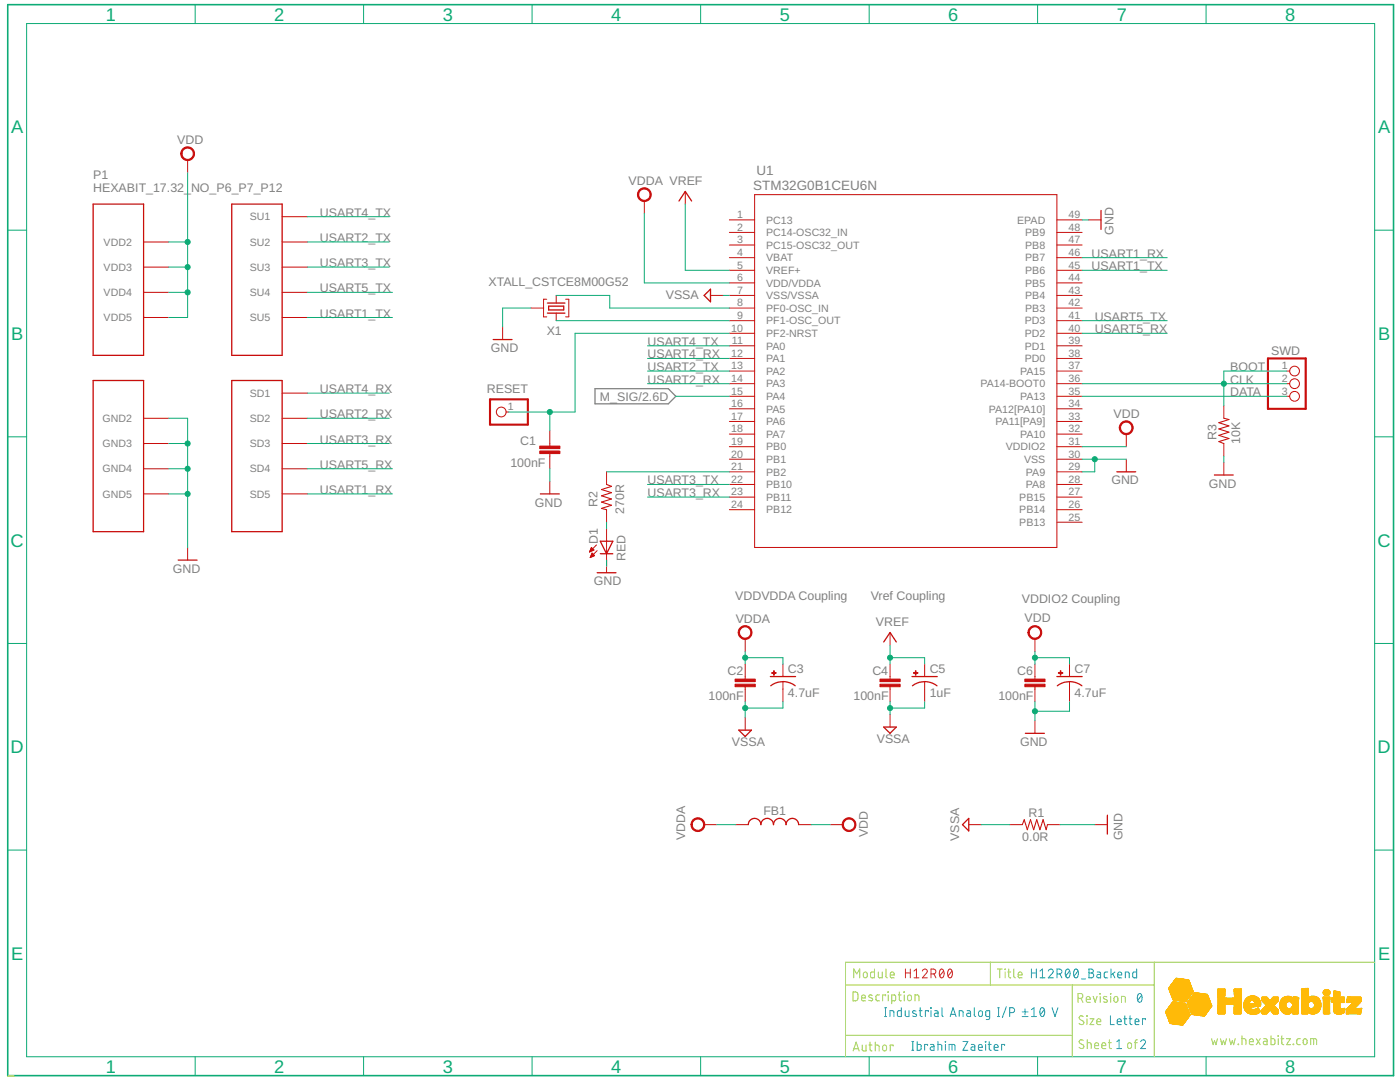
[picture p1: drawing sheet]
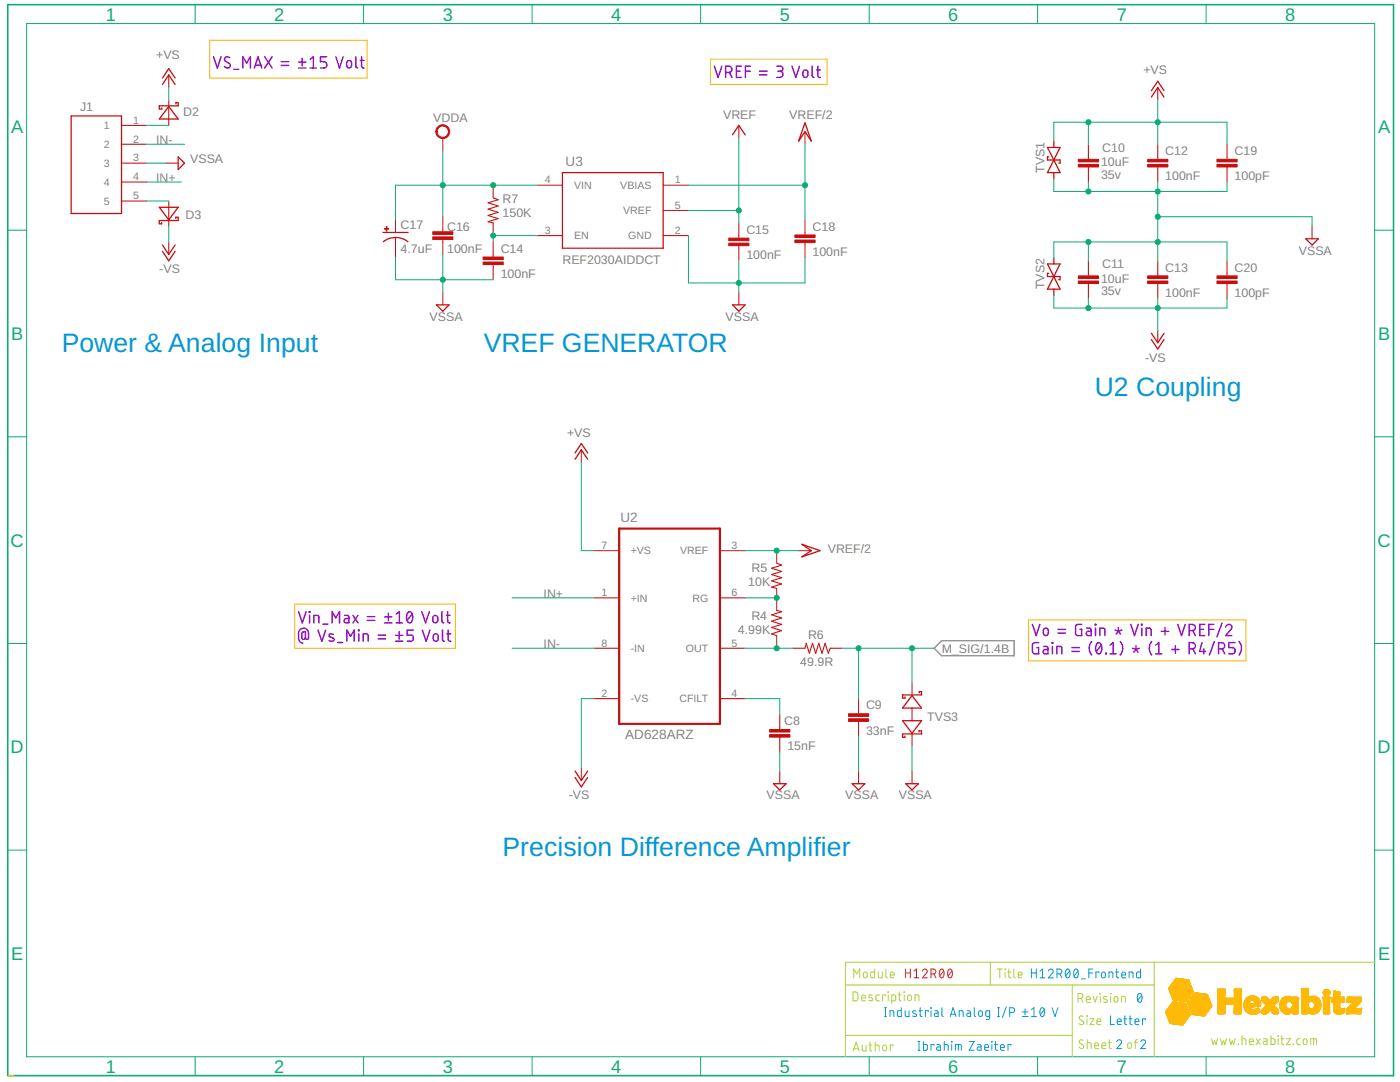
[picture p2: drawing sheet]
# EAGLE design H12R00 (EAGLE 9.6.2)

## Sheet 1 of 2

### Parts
C1  100nF  C-0603  [C-0603]
C2  100nF  C-0603  [C-0603]
C3  4.7uF  C-0805-POL  [C-0805-POL]
C4  100nF  C-0603  [C-0603]
C5  1uF  C-0805-POL  [C-0805-POL]
C6  100nF  C-0603  [C-0603]
C7  4.7uF  C-0805-POL  [C-0805-POL]
D1  RED  VLMS1300-GS08  [VLMS1300-GS08]
FB1  FB-0603  [FB-0603]
P1  HEXABIT_17.32_NO_P6_P7_P12  [HEXABIT_17.32_NO_P6_P7_P12]
R1  0.0R  R-0603  [R-0603]
R2  270R  R-0603  [R-0603]
R3  10K  R-0603  [R-0603]
RESET  R  PINHD-1X1  [1X01]
SWD  PINHD-1X3SWD  [SWD]
U1  STM32G0B1CEU6N  [HEXABITZ_ICS_QFN_B1CEU6_STM-L]
X1  XTALL_CSTCE8M00G52  [XTALL_CSTCE8M00G52]

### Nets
CLK: R3.2 SWD.1 SWD.2 U1.36(PA14-BOOT0)
DATA: SWD.3 U1.35(PA13)
GND: C1.2 C6.2 C7.2(-) D1.C P1.PAD_PD8(GND2) P1.PAD_PD9(GND3) P1.PAD_PD10(GND4) P1.PAD_PD11(GND5) R1.2 R3.1 U1.29(PA9) U1.30(VSS) U1.49(EPAD) X1.P$2
M_SIG: U1.15(PA4) ; also sheet 2
N$1: D1.A R2.2
N$4: R2.1 U1.21(PB2)
N$5: U1.9(PF1-OSC_OUT) X1.P$1
N$6: U1.8(PF0-OSC_IN) X1.P$3
N$8: C1.1 RESET.1 U1.10(PF2-NRST)
USART1_RX: P1.PAD_PD5(SD5) U1.46(PB7)
USART1_TX: P1.PAD_PU5(SU5) U1.45(PB6)
USART2_RX: P1.PAD_PD2(SD2) U1.14(PA3)
USART2_TX: P1.PAD_PU2(SU2) U1.13(PA2)
USART3_RX: P1.PAD_PD3(SD3) U1.23(PB11)
USART3_TX: P1.PAD_PU3(SU3) U1.22(PB10)
USART4_RX: P1.PAD_PD1(SD1) U1.12(PA1)
USART4_TX: P1.PAD_PU1(SU1) U1.11(PA0)
USART5_RX: P1.PAD_PD4(SD4) U1.40(PD2)
USART5_TX: P1.PAD_PU4(SU4) U1.41(PD3)
VDD: C6.1 C7.1(+) FB1.2 P1.PAD_PU8(VDD2) P1.PAD_PU9(VDD3) P1.PAD_PU10(VDD4) P1.PAD_PU11(VDD5) U1.31(VDDIO2)
VDDA: C2.1 C3.1(+) FB1.1 U1.6(VDD/VDDA) ; also sheet 2
VREF: C4.1 C5.1(+) U1.5(VREF+) ; also sheet 2
VSSA: C2.2 C3.2(-) C4.2 C5.2(-) R1.1 U1.7(VSS/VSSA) ; also sheet 2
Unconnected: U1.1(PC13) U1.2(PC14-OSC32_IN) U1.3(PC15-OSC32_OUT) U1.16(PA5) U1.17(PA6) U1.18(PA7) U1.19(PB0) U1.20(PB1) U1.24(PB12) U1.25(PB13) U1.26(PB14) U1.27(PB15) U1.28(PA8) U1.32(PA10) U1.33(PA11[PA9]) U1.34(PA12[PA10]) U1.37(PA15) U1.38(PD0) U1.39(PD1) U1.42(PB3) U1.43(PB4) U1.44(PB5) U1.47(PB8) U1.48(PB9)

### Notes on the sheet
- BOOT
- VDD\VDDA Coupling | Vref Coupling | VDDIO2 Coupling
- Module | H12R00 | Title | H12R00_Backend
- Description | Revision | 0
- Industrial Analog I/P ±10 V
- Size | Letter
- www.hexabitz.com
- Author | Ibrahim Zaeiter | Sheet   of | 1 | 2
- C:/Users/Admin/Desktop/logodraft.bmp

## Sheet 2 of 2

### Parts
C8  15nF  C-0603  [C-0603]
C9  33nF  C-0603  [C-0603]
C10  C-0805  [C-0805]
C11  C-0805  [C-0805]
C12  100nF  C-0603  [C-0603]
C13  100nF  C-0603  [C-0603]
C14  100nF  C-0603  [C-0603]
C15  100nF  C-0603  [C-0603]
C16  100nF  C-0603  [C-0603]
C17  4.7uF  C-0805-POL  [C-0805-POL]
C18  100nF  C-0603  [C-0603]
C19  100pF  C-0603  [C-0603]
C20  100pF  C-0603  [C-0603]
D2  DIOD-SOD-123  [SOD123]
D3  DIOD-SOD-123  [SOD123]
J1  1984646  [1984646]
R4  4.99K  R-0603  [R-0603]
R5  10K  R-0603  [R-0603]
R6  49.9R  R-0603  [R-0603]
R7  150K  R-0603  [R-0603]
TVS1  SMBJ30CA  [DO214AA]
TVS2  SMBJ30CA  [DO214AA]
TVS3  BOURNS_CDSOD323-T03SCBOURNS_CDSOD323-T03SC_0_0  [BOURNS_CDSOD323-T03SC_0]
U2  AD628ARZ  [SOIC127P600X175-8N]
U3  TEXAS_INSTRUMENTS_REF2033AIDDCRTEXAS_INSTRUMENTS_REF2033AIDDCR_0_2  [TEXAS_INSTRUMENTS_REF2033AIDDCR_2]

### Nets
+VS: C10.1 C12.1 C19.1 D2.2(C) TVS1.C U2.7(+VS)
-VS: C11.2 C13.2 C20.2 D3.2(C) TVS2.A U2.2(-VS)
CFILT: C8.1 U2.4(CFILT)
IN+: J1.4 U2.1(+IN)
IN-: J1.2 U2.8(-IN)
M_SIG: C9.1 R6.1 TVS3.2(C) ; also sheet 1
N$2: D3.1(A) J1.5
N$3: D2.1(A) J1.1
N$9: C14.1 R7.2 U3.3(EN)
OUT: R4.1 R6.2 U2.5(OUT)
RG: R4.2 R5.2 U2.6(RG)
VDDA: C16.1 C17.1(+) R7.1 U3.4(VIN) ; also sheet 1
VREF: C15.1 U3.5(VREF) ; also sheet 1
VREF/2: C18.1 R5.1 U2.3(VREF) U3.1(VBIAS)
VSSA: C8.2 C9.2 C10.2 C11.1 C12.2 C13.1 C14.2 C15.2 C16.2 C17.2(-) C18.2 C19.2 C20.1 J1.3 TVS1.A TVS2.C TVS3.1(A) U3.2(GND) ; also sheet 1

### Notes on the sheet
- VS_MAX = ±15 Volt
- VREF = 3 Volt
- Power & Analog Input | VREF GENERATOR
- U2 Coupling
- Vin_Max = ±10 Volt
  @ Vs_Min = ±5 Volt
- Vo = Gain * Vin + VREF/2
  Gain = (0.1) * (1 + R4/R5)
- Precision Difference Amplifier
- Module | H12R00 | Title | H12R00_Frontend
- Description | Revision | 0
- Industrial Analog I/P ±10 V
- Size | Letter
- www.hexabitz.com
- Author | Ibrahim Zaeiter | Sheet   of | 2 | 2
- C:/Users/Admin/Desktop/logodraft.bmp

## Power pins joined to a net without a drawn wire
VBAT: U1.4(VBAT)

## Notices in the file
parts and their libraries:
HEXABITZ_ICs: COPYRIGHT: Copyright (C) 2022 Ultra Librarian. All rights reserved.
